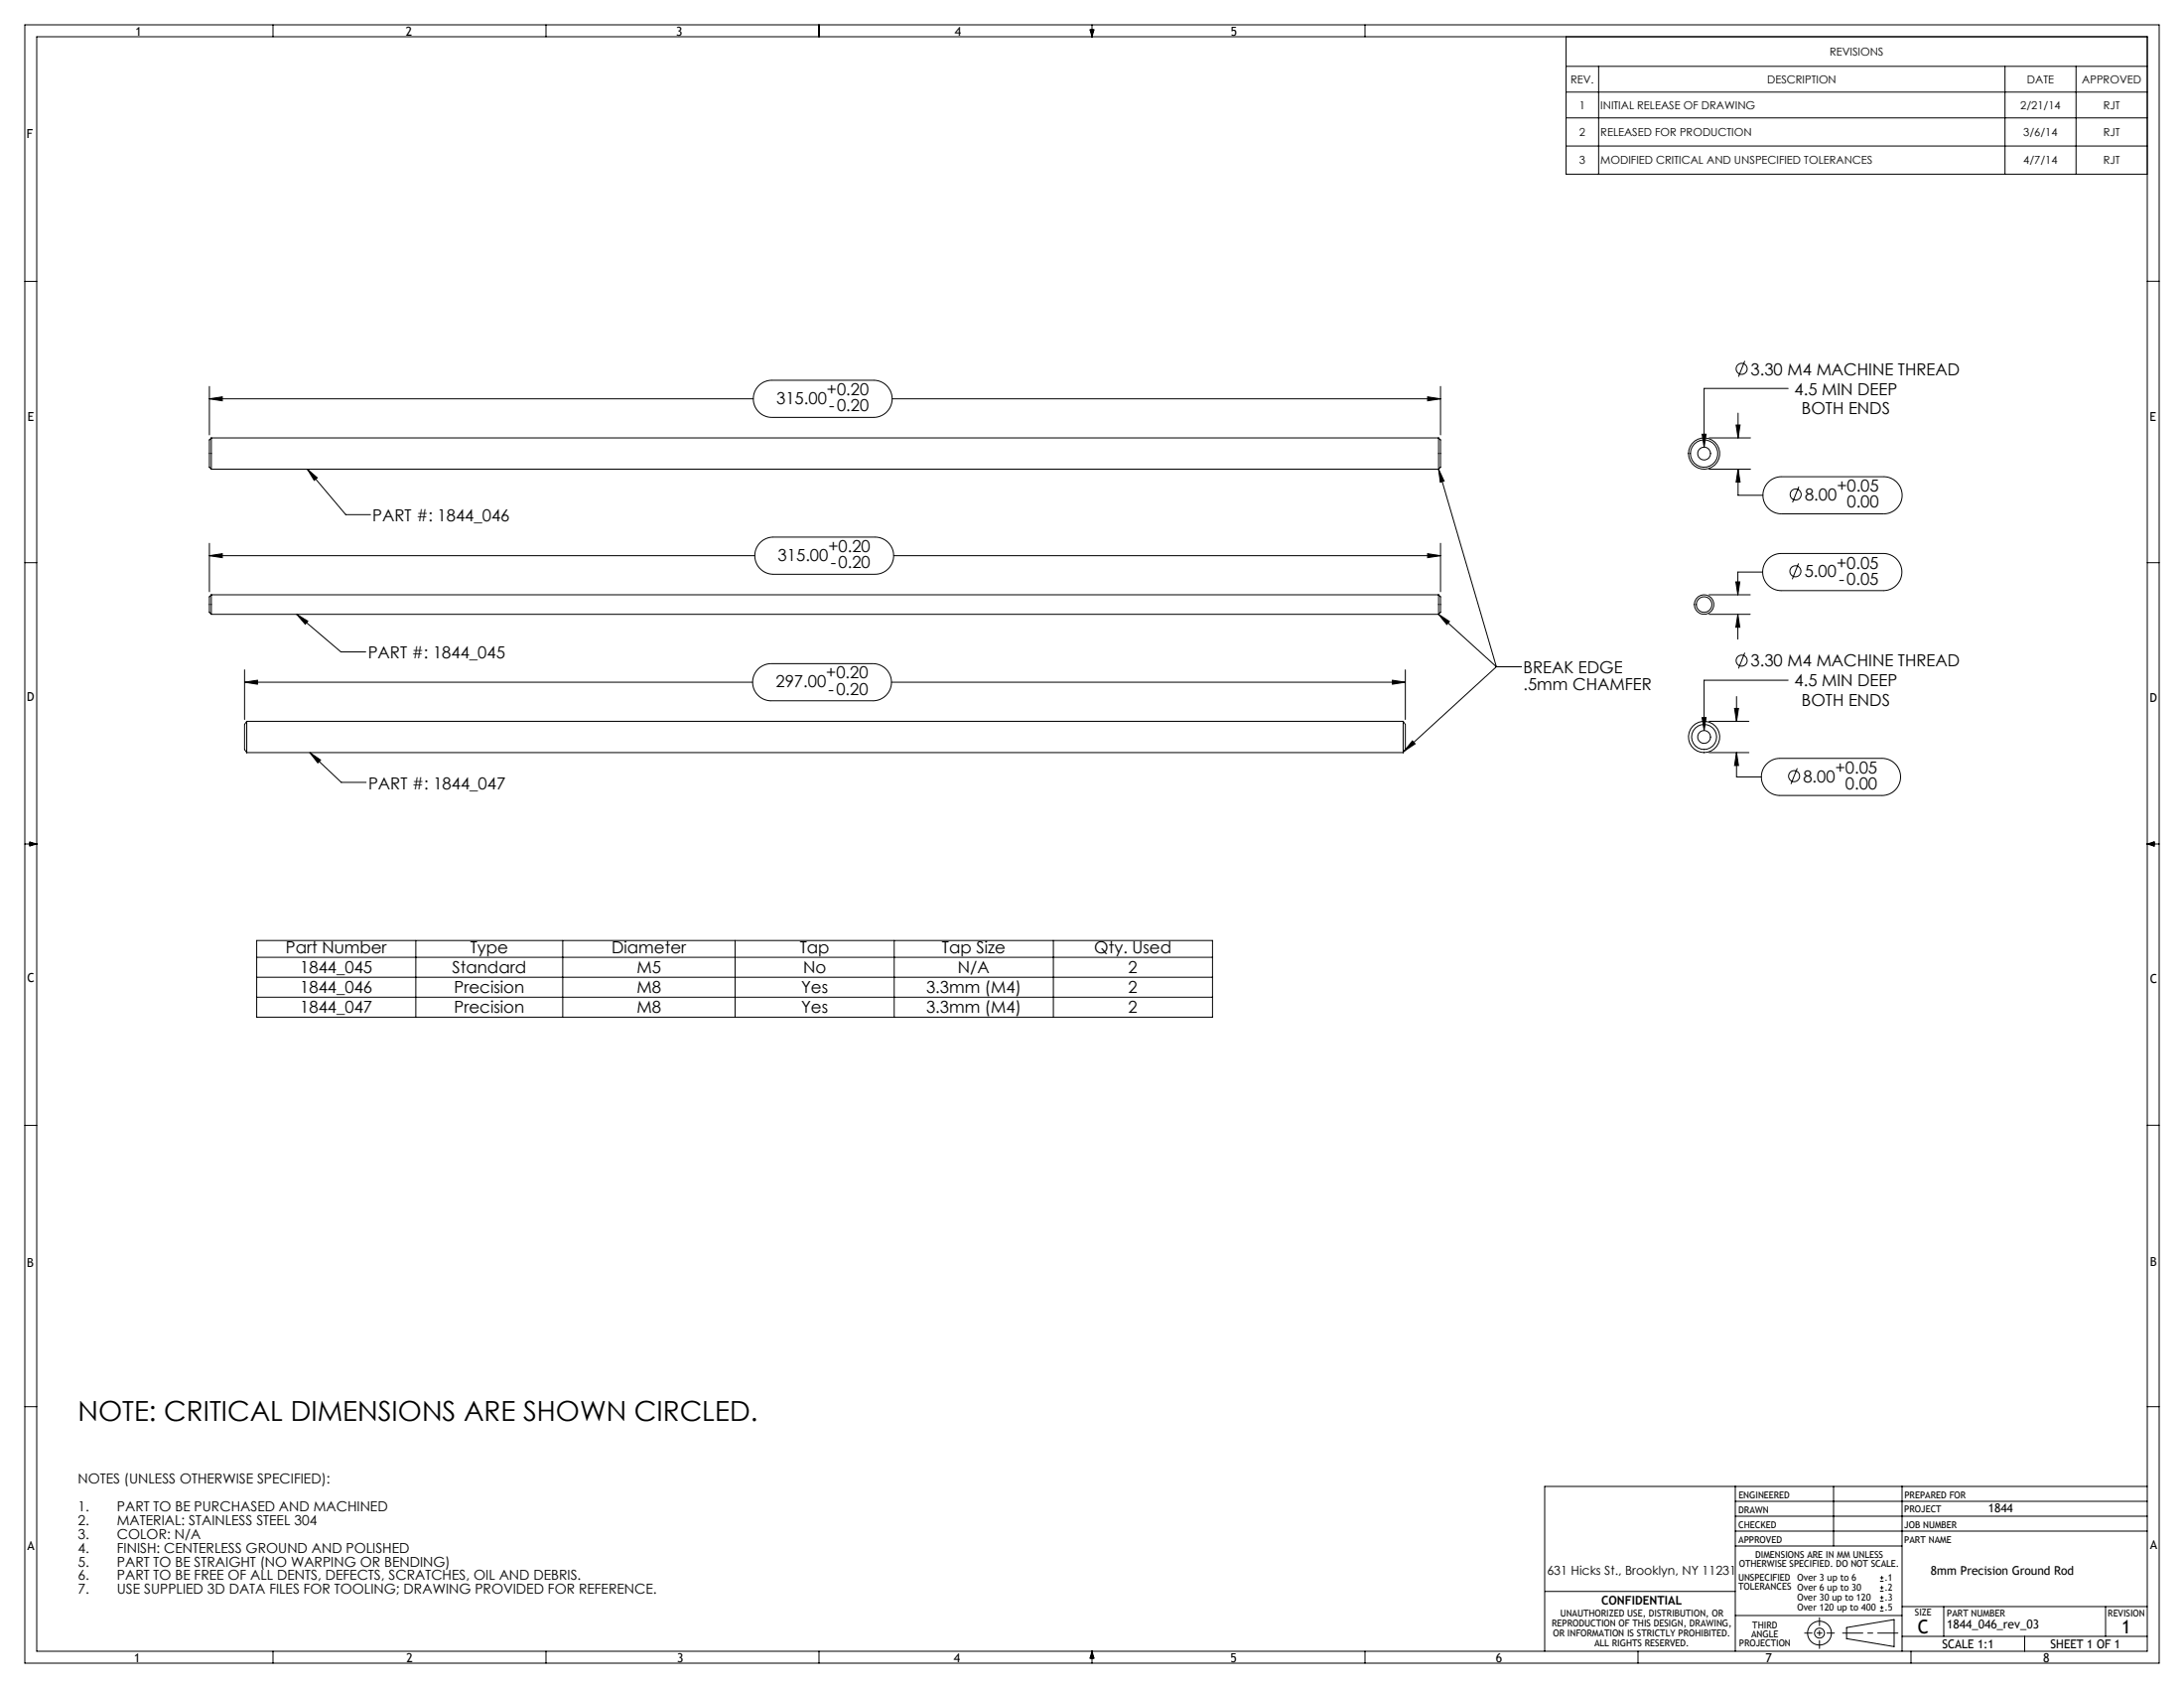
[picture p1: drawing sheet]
<svg xmlns="http://www.w3.org/2000/svg" width="559mm" height="432mm" viewBox="0 0 559 432" stroke-linecap="round" stroke-linejoin="round" font-family="sans-serif">
<g fill="none" stroke="#000" stroke-width=".25">
<path d="M6.3 6.4h546.1v419h-546.1zM9.4 9.4h540v413h-540zM69.8 6.4v3M139.7 6.4v3M209.5 6.4v3M278.9 7.6h1l-.5 1.8zM279.1 7.6l.3 1.8M279.4 6.4v3M279.7 7.6l-.3 1.8M349.2 6.4v3M400.7 9.4v35.2h148.7M400.7 17h148.7"/>
<path d="M409 17v27.6M513 17v27.6M531.2 17v27.6M400.7 30.2h148.7M400.7 37.4h148.7M400.7 23.6h148.7M6.3 72h3.1M549.4 72h3M53.6 98.8v12.5M194.1 98.7l1.6-1.1 1.5-.3h26.3a4.8 4.8 0 0 1 4.8 4.7 4.8 4.8 0 0 1-4.8 4.8h-26a4.8 4.8 0 0 1-4.4-3 4.8 4.8 0 0 1 1-5.1zM368.6 98.8v12.5M446.4 92.3l-1.6 4.1"/>
<path d="M457.5 99.4h-21.5v15M53.6 102l3.3-.5v1zM53.6 102h139.1M54.1 112v8M54.1 112l-.5 .5v7l.5 .5M54.1 112h314M228.3 102h140.3M365.3 101.5l3.3 .5-3.3 .5zM368.1 112v8M368.1 112l.5 .5v7l-.5 .5M435.5 111.1h1l-.5 3.3zM437.3 112h10.6"/>
<path d="M444.2 108.7h1l-.5 3.3zM444.7 105.7v6.3M53.6 139v12.4M54.1 120h314M78.6 120l9.9 11.6h6.3M78.6 120l2.6 2.2-.8 .7zM194.5 138.8l1.6-1 1.5-.4h26.3a4.8 4.8 0 0 1 4.7 4.7 4.8 4.8 0 0 1-4.7 4.8h-26a4.8 4.8 0 0 1-4.4-2.9 4.8 4.8 0 0 1 1-5.2zM368.1 120l14.8 50.6M368.1 120l1.4 3-1 .3zM368.6 139v12.4M437.3 120h10.6M444.7 120l.5 3.3h-1z"/>
<path d="M444.7 120v6.7h6.4M452.5 123.3l1.5-1 1.5-.3 26.4-.1a4.8 4.8 0 0 1 4.8 4.8 4.8 4.8 0 0 1-4.8 4.7h-26.1a4.8 4.8 0 0 1-4.4-2.9 4.8 4.8 0 0 1 1.1-5.2zM460.3 124.5l-1.7 4M6.3 143.9h3.1M53.6 142.1l3.3-.5v1.1zM53.6 142.1h139.5M54.1 152.1v5M54.1 152.1l-.5 .5v4l.5 .5M54.1 152.1h314M54.1 157.1h314M75.9 157.1l11.3 9.7h6.4M75.9 157.1l2.9 1.8-.7 .8z"/>
<path d="M228.6 142.1h140M365.3 141.6l3.3 .5-3.3 .6zM368.1 157.1l14.8 13.5M368.1 157.1l2.8 1.9-.7 .7zM368.1 152.1v5M368.1 152.1l.5 .5v4l-.5 .5M437.3 152.1h10.5M437.3 157.1h10.5M444.1 148.8h1.1l-.6 3.3zM444.6 157.1l.6 3.3h-1.1zM444.6 157.1v6.4M451 146.3h-6.4v5.8"/>
<path d="M452.4 143l1.5-1.1 1.5-.3h26.5a4.8 4.8 0 0 1 4.7 4.7 4.8 4.8 0 0 1-4.7 4.8h-26.2a4.8 4.8 0 0 1-4.3-2.9 4.8 4.8 0 0 1 1-5.2zM460.2 144.1l-1.6 4.1M549.4 143.9h3M62.6 174.5l3.3-.5v1zM62.6 171.3v12.7M62.6 174.5h130M194 171.2l1.2-.9 1.8-.5h26.3a4.8 4.8 0 0 1 4.8 4.7 4.8 4.8 0 0 1-4.8 4.8h-26a4.8 4.8 0 0 1-4.4-3 4.8 4.8 0 0 1 1.1-5.1zM228.1 174.5h131.5M356.3 174l3.3 .5-3.3 .5zM359.6 171.3v12.7M382.9 170.6h6.3M382.9 170.6l-23.6 21.5"/>
<path d="M444.3 178.2v6.3M446.4 167l-1.6 4M457.5 174h-21.5v12.9M63.1 184.5v8M63.1 184.5a2.35 2.35 0 0 0-.5 2.4v3.9a1.74 1.74 0 0 0 .5 1.7M63.1 184.5h295.9M63.1 192.5h295.9M79.3 192.5l8 7.6h6.4M79.3 192.5l2.7 1.9-.7 .8zM359 184.5v8M359 184.5a2.35 2.35 0 0 1 .6 2.4v3.9a1.74 1.74 0 0 1-.6 1.7M361.4 189.5l.7 .8-2.8 1.8z"/>
<path d="M435.5 183.6h1l-.5 3.3zM437.3 184.5h10.2M437.3 192.5h10.2M443.8 181.2h1l-.5 3.3zM444.3 192.5l.5 3.3h-1zM444.3 192.5v6.2h6.4M452.1 195.4l1.2-.9 1.8-.5h26.4a4.8 4.8 0 0 1 4.8 4.7 4.8 4.8 0 0 1-4.8 4.8h-26.1a4.8 4.8 0 0 1-4.4-2.9 4.8 4.8 0 0 1 1.1-5.2zM459.8 196.5l-1.6 4.1M6.3 215.9h3.1M7.6 215.4l1.8 .5-1.8 .5zM7.6 215.6l1.8 .3M9.4 215.9l-1.8 .3"/>
<path d="M549.4 215.9h3M549.4 215.9l1.8 .3M549.4 215.9l1.8-.6v1.2zM551.2 215.6l-1.8 .3M65.7 240.6h244.5v19.6h-244.5zM65.7 244.9h244.5M65.7 250h244.5M65.7 255.1h244.5M106.4 240.6v19.6M144 240.6v19.6M188.1 240.6v19.6M228.8 240.6v19.6"/>
<path d="M269.5 240.6v19.6M6.3 287.9h3.1M549.4 287.9h3M6.3 359.8h3.1M549.4 359.8h3M444 384h105.4M444 387.9h105.4M444 380.2v42.2M444 395.5h42.7M444 391.7h105.4M469.1 380.2v15.3M486.7 380.2v42.2"/>
<path d="M549.4 380.2h-154.2v42.2M395.3 407.1h48.7M444 413.3h42.7M472.5 416.3l12.1-2v6.9l-12.1-2zM481 404.5h.9M481 403.6h.9M481 407h.9M481 406.1h.9M481 409.6h.9M481 408.7h.9M481 412.1h.9M481 411.2h.9"/>
<path d="M481.5 403.2v.8M481.5 405.7v.9M481.5 408.2v.9M481.5 410.8v.9M486.7 418.6h62.7M486.7 411h62.7M497.3 411v7.6M518 418.6v3.8M538.7 411v7.6M69.8 422.4v3M139.7 422.4v3M209.5 422.4v3"/>
<path d="M279.4 422.4v3M279.4 422.4l.5 1.8h-1zM279.4 422.4l.3 1.8M279.4 422.4l-.3 1.8M349.2 422.4v3M419.1 422.4v3M488.9 422.4v3"/>
<circle cx="445.6" cy="94.4" r="1.41"/>
<circle cx="436" cy="116" r="3.5"/>
<circle cx="436" cy="116" r="1.65"/>
<circle cx="436" cy="116" r="4"/>
<circle cx="459.4" cy="126.5" r="1.41"/>
<circle cx="436" cy="154.6" r="2"/>
<circle cx="436" cy="154.6" r="2.5"/>
<circle cx="459.4" cy="146.1" r="1.41"/>
<circle cx="445.6" cy="169" r="1.41"/>
<circle cx="436" cy="188.5" r="3.2"/>
<circle cx="436" cy="188.5" r="4"/>
<circle cx="436" cy="188.5" r="1.65"/>
<circle cx="459" cy="198.5" r="1.41"/>
<circle cx="465.5" cy="417.8" r="1.27"/>
<circle cx="465.5" cy="417.8" r="3"/>
</g>
<path d="M461.7 417.8h7.6" fill="none" stroke="#000" stroke-width=".25" stroke-dasharray="15.2 1.3 1.3 1.3" stroke-dashoffset="13.3"/>
<path d="M465.5 413.8v7.9" fill="none" stroke="#000" stroke-width=".25" stroke-dasharray="15.2 1.3 1.3 1.3" stroke-dashoffset="13.2"/>
<path d="M471.4 417.8h14.2" fill="none" stroke="#000" stroke-width=".25" stroke-dasharray="15.2 1.3 1.3 1.3" stroke-dashoffset="10.1"/>
<g fill="#000">
<path d="M53.6 102l3.3-.5v1zM365.3 101.5l3.3 .5-3.3 .5zM53.6 142.1l3.3-.5v1.1zM365.3 141.6l3.3 .5-3.3 .6zM444.2 108.7h1l-.5 3.3zM444.7 120l.5 3.3h-1zM435.5 111.1l.5 3.3 .5-3.3zM444.1 148.8h1.1l-.6 3.3zM444.6 157.1l.6 3.3h-1.1zM62.6 174.5l3.3-.5v1zM356.3 174l3.3 .5-3.3 .5zM443.8 181.2h1l-.5 3.3zM444.3 192.5l.5 3.3h-1zM435.5 183.6l.5 3.3 .5-3.3z"/>
<path d="M78.6 120l2.6 2.2-.8 .7zM75.9 157.1l2.9 1.8-.7 .8zM79.3 192.5l2.7 1.9-.7 .8zM361.4 189.5l.7 .8-2.8 1.8zM368.1 157.1l2.8 1.9-.7 .7zM368.1 120l1.4 3-1 .3z"/>
</g>
<text font-size="7.1" x="19.9" y="363.5">NOTE: CRITICAL DIMENSIONS ARE SHOWN CIRCLED.</text>
<g font-size="4.8">
<text x="490.7" y="417.9">C</text>
<text x="542.9" y="417.9">1</text>
</g>
<g font-size="4.2">
<text x="447.9" y="95.9">3.30 M4 MACHINE THREAD</text>
<text x="211.6" y="101.1">+0.20</text>
<text x="459.1" y="101">4.5 MIN DEEP</text>
<text x="198.7" y="103.4">315.00</text>
<text x="212.1" y="105.2">-0.20</text>
<text x="461" y="106">BOTH ENDS</text>
<text x="470" y="125.8">+0.05</text>
<text x="461.8" y="128">8.00</text>
<text x="472.6" y="129.9">0.00</text>
<text x="95.3" y="133.3">PART #: 1844_046</text>
<text x="199" y="143.5">315.00</text>
<text x="211.9" y="141.2">+0.20</text>
<text x="212.5" y="145.3">-0.20</text>
<text x="461.7" y="147.7">5.00</text>
<text x="469.9" y="145.4">+0.05</text>
<text x="470.5" y="149.5">-0.05</text>
<text x="94.2" y="168.4">PART #: 1844_045</text>
<text x="211.4" y="173.6">+0.20</text>
<text x="389.8" y="172.3">BREAK EDGE</text>
<text x="447.9" y="170.5">3.30 M4 MACHINE THREAD</text>
<text x="198.5" y="175.9">297.00</text>
<text x="212" y="177.7">-0.20</text>
<text x="389.8" y="176.4">.5mm CHAMFER</text>
<text x="459.1" y="175.6">4.5 MIN DEEP</text>
<text x="461" y="180.7">BOTH ENDS</text>
<text x="469.6" y="197.8">+0.05</text>
<text x="94.3" y="201.8">PART #: 1844_047</text>
<text x="461.4" y="200.1">8.00</text>
<text x="472.2" y="201.9">0.00</text>
<text x="73.1" y="243.9">Part Number</text>
<text x="120.3" y="243.9">Type</text>
<text x="156.5" y="243.9">Diameter</text>
<text x="204.6" y="243.9">Tap</text>
<text x="241" y="243.9">Tap Size</text>
<text x="280" y="243.9">Qty. Used</text>
<text x="76.8" y="249">1844_045</text>
<text x="115.7" y="249">Standard</text>
<text x="162.9" y="249">M5</text>
<text x="205.5" y="249">No</text>
<text x="245.1" y="249">N/A</text>
<text x="288.7" y="249">2</text>
<text x="76.8" y="254.1">1844_046</text>
<text x="116.2" y="254.1">Precision</text>
<text x="162.9" y="254.1">M8</text>
<text x="205" y="254.1">Yes</text>
<text x="237" y="254.1">3.3mm (M4)</text>
<text x="288.7" y="254.1">2</text>
<text x="76.8" y="259.2">1844_047</text>
<text x="116.2" y="259.2">Precision</text>
<text x="162.9" y="259.2">M8</text>
<text x="205" y="259.2">Yes</text>
<text x="237" y="259.2">3.3mm (M4)</text>
<text x="288.7" y="259.2">2</text>
</g>
<g font-size="3.5">
<text x="19.9" y="379.5">NOTES (UNLESS OTHERWISE SPECIFIED):</text>
<text x="19.9" y="386.6">1.</text>
<text x="29.9" y="386.6">PART TO BE PURCHASED AND MACHINED</text>
<text x="19.9" y="390.1">2.</text>
<text x="19.9" y="393.6">3.</text>
<text x="29.9" y="390.1">MATERIAL: STAINLESS STEEL 304</text>
<text x="29.9" y="393.6">COLOR: N/A</text>
<text x="19.9" y="397.2">4.</text>
<text x="19.9" y="400.7">5.</text>
<text x="29.9" y="397.2">FINISH: CENTERLESS GROUND AND POLISHED</text>
<text x="29.9" y="400.7">PART TO BE STRAIGHT (NO WARPING OR BENDING)</text>
<text x="19.9" y="404.2">6.</text>
<text x="19.9" y="407.8">7.</text>
<text x="29.9" y="404.2">PART TO BE FREE OF ALL DENTS, DEFECTS, SCRATCHES, OIL AND DEBRIS.</text>
<text x="29.9" y="407.8">USE SUPPLIED 3D DATA FILES FOR TOOLING; DRAWING PROVIDED FOR REFERENCE.</text>
</g>
<g font-size="3.2">
<text x="34.6" y="9.1">1</text>
<text x="103.8" y="9.1">2</text>
<text x="173" y="9">3</text>
<text x="244.3" y="9.2">4</text>
<text x="314.9" y="9.1">5</text>
<text x="6.8" y="35.2">F</text>
<text x="7" y="107.6">E</text>
<text x="550" y="107.6">E</text>
<text x="6.9" y="179.3">D</text>
<text x="550" y="179.5">D</text>
<text x="7" y="251.3">C</text>
<text x="550.1" y="251.5">C</text>
<text x="550.1" y="324">B</text>
<text x="6.9" y="324">B</text>
<text x="7" y="396.4">A</text>
<text x="550.2" y="396.3">A</text>
<text x="395.8" y="402.8">631 Hicks St., Brooklyn, NY 11231</text>
<text x="34.4" y="425.2">1</text>
<text x="104" y="425.2">2</text>
<text x="173.3" y="425.2">3</text>
<text x="244" y="425.2">4</text>
<text x="314.9" y="425.2">5</text>
<text x="382.7" y="425.2">6</text>
<text x="451.8" y="425.2">7</text>
<text x="522.8" y="425.2">8</text>
</g>
<g font-size="3.1">
<text x="508.7" y="386.9">1844</text>
<text x="494" y="402.7">8mm Precision Ground Rod</text>
<text x="409.7" y="410.5">CONFIDENTIAL</text>
<text x="498.1" y="416.6">1844_046_rev_03</text>
<text x="497" y="421.7">SCALE 1:1</text>
<text x="524.6" y="421.7">SHEET 1 OF 1</text>
</g>
<g font-size="2.8">
<text x="468.1" y="14.2">REVISIONS</text>
<text x="401.9" y="21.3">REV.</text>
<text x="452.2" y="21.3">DESCRIPTION</text>
<text x="518.6" y="21.3">DATE</text>
<text x="532.7" y="21.3">APPROVED</text>
<text x="404.1" y="27.9">1</text>
<text x="409.5" y="27.9">INITIAL RELEASE OF DRAWING</text>
<text x="516.9" y="27.9">2/21/14</text>
<text x="538.2" y="27.9">RJT</text>
<text x="404.1" y="34.8">2</text>
<text x="409.5" y="34.8">RELEASED FOR PRODUCTION</text>
<text x="517.7" y="34.8">3/6/14</text>
<text x="538.2" y="34.8">RJT</text>
<text x="404.1" y="42">3</text>
<text x="409.5" y="42">MODIFIED CRITICAL AND UNSPECIFIED TOLERANCES</text>
<text x="517.7" y="42">4/7/14</text>
<text x="538.2" y="42">RJT</text>
</g>
<g font-size="2.4">
<text x="444.8" y="383.2">ENGINEERED</text>
<text x="487.3" y="383.2">PREPARED FOR</text>
<text x="444.8" y="387">DRAWN</text>
<text x="487.3" y="386.9">PROJECT</text>
<text x="444.8" y="394.6">APPROVED</text>
<text x="444.8" y="390.8">CHECKED</text>
<text x="487.2" y="394.6">PART NAME</text>
<text x="487.2" y="390.8">JOB NUMBER</text>
<text x="444.9" y="400.9">OTHERWISE SPECIFIED. DO NOT SCALE.</text>
<text x="449.1" y="398.6">DIMENSIONS ARE IN MM UNLESS</text>
<text x="444.8" y="404.4">UNSPECIFIED</text>
<text x="444.8" y="406.7">TOLERANCES Over 6 up to 30</text>
<text x="459.9" y="404.5">Over 3 up to 6</text>
<text x="482.2" y="404.5">.1</text>
<text x="482.2" y="407">.2</text>
<text x="399.2" y="413.6">UNAUTHORIZED USE, DISTRIBUTION, OR</text>
<text x="459.9" y="409.6">Over 30 up to 120</text>
<text x="459.9" y="412.1">Over 120 up to 400</text>
<text x="482.2" y="409.6">.3</text>
<text x="482.2" y="412.1">.5</text>
<text x="490" y="413.4">SIZE</text>
<text x="498.1" y="413.4">PART NUMBER</text>
<text x="539.3" y="413.4">REVISION</text>
<text x="397.1" y="416.1">REPRODUCTION OF THIS DESIGN, DRAWING,</text>
<text x="397.4" y="418.7">OR INFORMATION IS STRICTLY PROHIBITED.</text>
<text x="448.1" y="418.9">ANGLE</text>
<text x="448.4" y="416.6">THIRD</text>
<text x="408" y="421.2">ALL RIGHTS RESERVED.</text>
<text x="445" y="421.2">PROJECTION</text>
</g>
</svg>
